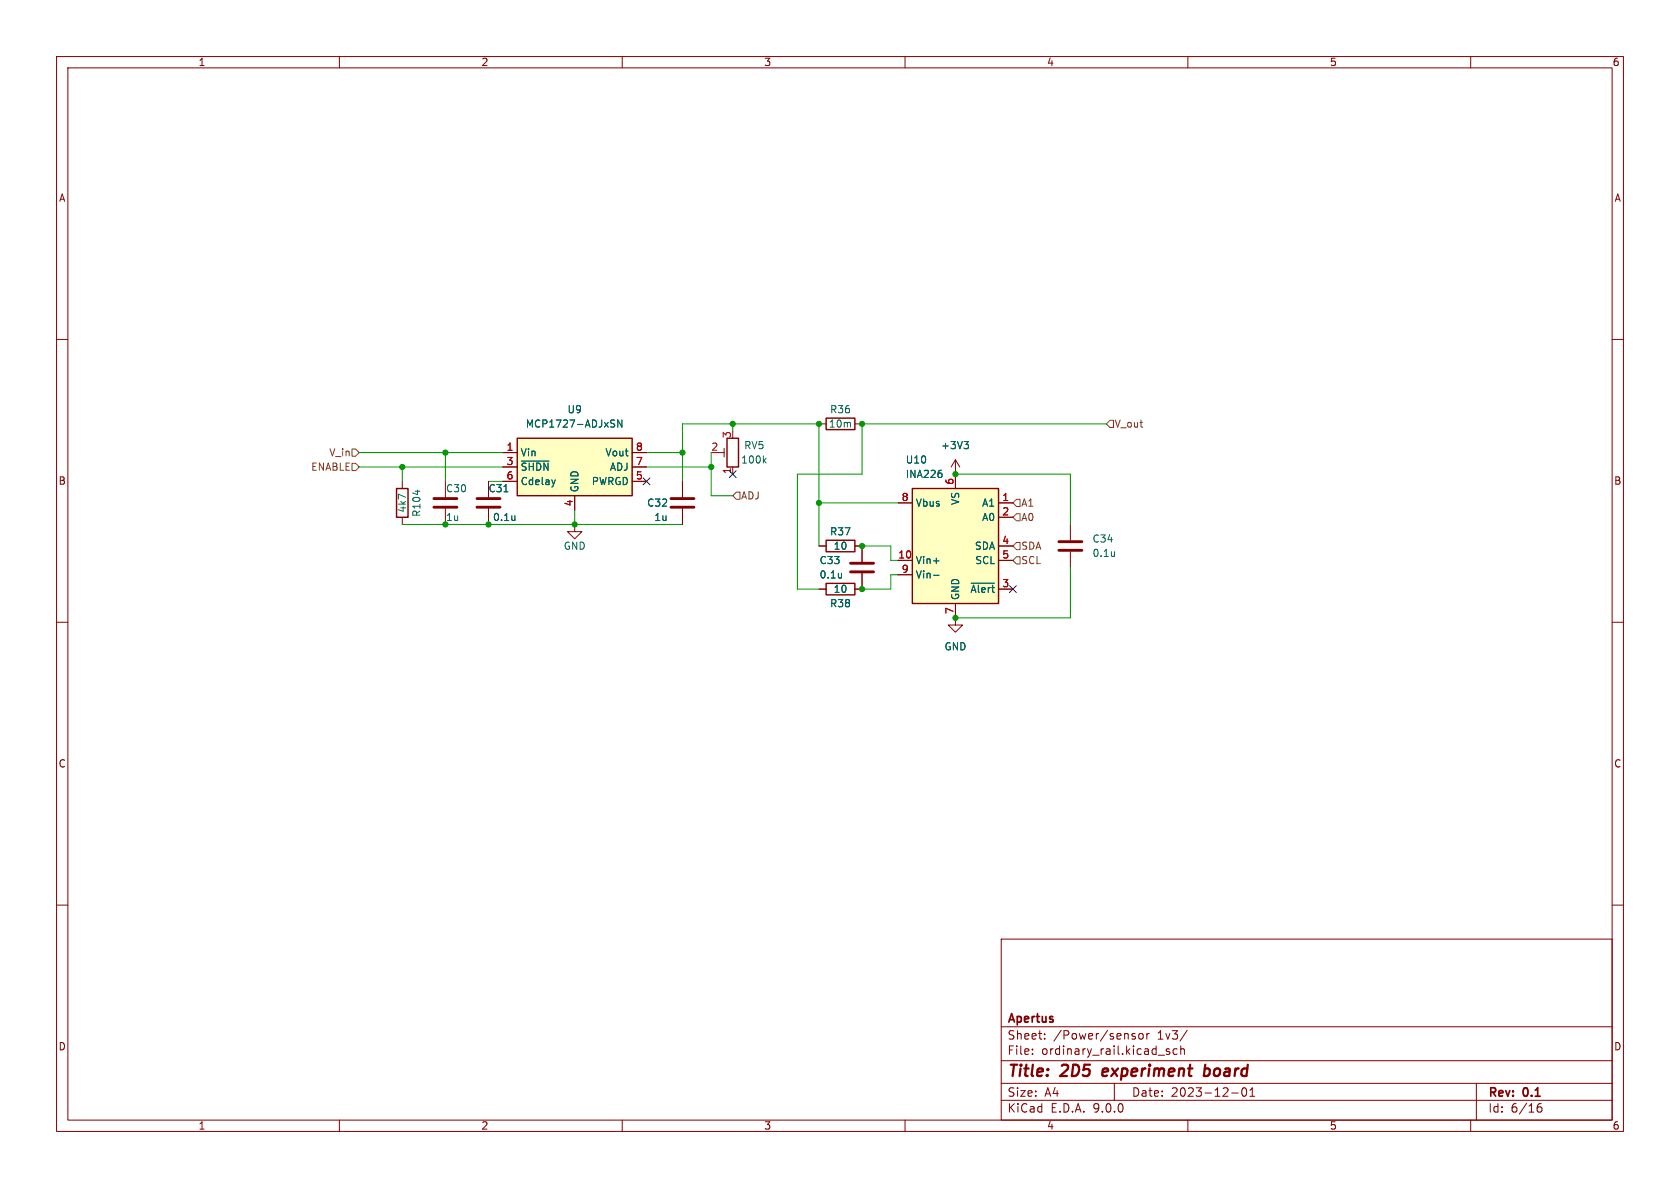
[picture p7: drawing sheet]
<svg xmlns="http://www.w3.org/2000/svg" width="297mm" height="210mm" viewBox="0 0 297 210" stroke-linecap="round" stroke-linejoin="round" font-family="sans-serif">
<g fill="none" stroke="#840000" stroke-width=".18">
<path d="M10 10h277v190h-277zM12 12h273v186h-273zM60 10v2M110 10v2M160 10v2M210 10v2M260 10v2M10 60h2M285 60h2M71.1 85.1v1.3M71.1 91.4v1.3M78.7 85.1v2.8"/>
<path d="M78.7 89.9v2.8M86.4 85.1v2.8M86.4 89.9v2.8M120.6 85.1v2.8M120.6 89.9v2.8M189.2 92.7v2.8M189.2 97.5v2.8M10 110h2M168.9 109.2v1.3h1.3l-1.3 1.3-1.3-1.3h1.3M285 110h2M10 160h2M177 166h108v32h-108z"/>
<path d="M285 160h2M60 198v2M110 198v2M160 198v2M177 194.5h108M177 191.5h108M177 187.5h108M177 181.5h108M182.5 186.3v.1M182.5 185.5v.1M184.7 183.6v.1M184.7 182.8v.1"/>
<path d="M197 191.5v3M200.2 183.1l.5 .2v.1v.2l-.5 .1M200.2 182.8h.5M201.5 182.8l.3-.1 .3 .3v.4l-.3 .3-.3-.1-.2-.2v-.4zM202.7 182.7v1M203.2 182.7l-.3 .1-.2 .2M206.7 185.5l-.3-.1-.2 .2v.2l.5 .2v.3h-.5M208.1 185.5l-.4-.1-.3 .3v.4l.1 .2h.6M208.7 185.5l.3-.1 .3 .1 .1 .9M208.7 184.9v1.5M209.9 182.1l-1.3 2M210 198v2"/>
<path d="M217.7 193.2h1.2M219.7 192.4l.2-.1a.81 .81 0 0 1 .6 .6 .81 .81 0 0 1-.3 .8l-.2 .1a.81 .81 0 0 1-.3-1.4zM221 193.8h.8M221 192.7l.4-.4v1.5M260 198v2M261 191.5v6.5M271.7 196l.3-.3h.5l.1 .3v.3l-.3 .3-.4-.1-.2-.2M272.5 195.1a.59 .59 0 0 0-.8 .6"/>
</g>
<path d="M195.1 189l-.2 .9 .2 .3M195.9 189.4l-1 .1M213 189l.2-.1 .5 .1M213.1 188.2l-.3 2M213.7 190a.66 .66 0 0 1-.9 .1" fill="none" stroke="#840000" stroke-width=".4"/>
<path d="M76.7 89.7h4.1M76.7 88.1h4.1M84.3 89.7h4.1M84.3 88.1h4.1M118.6 89.7h4.1M118.6 88.1h4.1M187.2 95.8h4.1M187.2 97.3h4.1" fill="none" stroke="#840000" stroke-width=".51"/>
<path d="M73.8 86.7v.7M89.1 86.9h.7M91 91.2v.8M91 91.9v.1M197 97.5v.9M197 98.2v.1" fill="none" stroke="#006464" stroke-width=".18"/>
<path d="M70.1 86.4h2v5h-2z" fill="none" stroke="#840000" stroke-width=".25"/>
<path d="M161.3 86.4h15.2v20.3h-15.2z" fill="#ffffc2"/>
<path d="M128.5 77.5h2.1v5.1h-2.1zM146 73.9h5.1v2h-5.1zM146 95.5h5.1v2h-5.1zM161.3 86.4h15.2v20.3h-15.2zM146 103.1h5.1v2.1h-5.1z" fill="none" stroke="#840000" stroke-width=".25"/>
<g fill="none" stroke="#840000" stroke-width=".18">
<path d="M128 79.2v1.6M144.8 74.9h1.2M151.1 74.9h1.3M101.6 92.7v1.3h1.3l-1.3 1.3-1.3-1.3h1.3M127 80h1M129.5 82.6v1.2M144.8 96.5h1.2M151.1 96.5h1.3v2.8M158.7 88.9h2.6M158.7 99.1h2.6M168.9 81.3v5.1M168.9 81.3l-.8 1.3"/>
<path d="M168.9 81.3l.8 1.3M176.5 88.9h2.6M176.5 99.1h2.6M176.5 91.4h2.6M176.5 96.5h2.6M144.8 104.1h1.2M152.4 101.3v2.8h-1.3M158.7 101.6h2.6M168.9 106.7v2.5M176.5 104.1h2.6"/>
</g>
<path d="M170.4 78h.8l-.4 .5M171 78.5l.2 .3v.3l-.2 .2M135.1 81.4l.3 .5M135.4 81l-.4 .5M165 99.2h1M166.4 83.7l.1 .2-.1 .4M148.8 101.3v.9M148.8 102.1h-.1M165 101.7h1M171.7 103.1h4.1" fill="none" stroke="#006464" stroke-width=".18"/>
<path d="M150.4 99.6h4M150.4 101.1h4" fill="none" stroke="#840000" stroke-width=".51"/>
<path d="M91.4 77.5h20.4v10.1h-20.4z" fill="#ffffc2"/>
<path d="M91.4 77.5h20.4v10.1h-20.4z" fill="none" stroke="#840000" stroke-width=".25"/>
<g fill="none" stroke="#840000" stroke-width=".18">
<path d="M86.4 85.1v2.8M86.4 89.9v2.8M88.9 85.1h2.5M88.9 80h2.5M88.9 82.6h2.5M101.6 87.6v2.6M111.8 85.1h2.5M111.8 80h2.5M111.8 82.6h2.5M120.6 85.1v2.8M120.6 89.9v2.8M144.8 96.5h1.2"/>
<path d="M151.1 96.5h1.3v2.8M158.7 88.9h2.6M158.7 99.1h2.6M168.9 83.8v2.6M176.5 96.5h2.6M176.5 88.9h2.6M176.5 99.1h2.6M176.5 91.4h2.6M144.8 104.1h1.2M152.4 101.3v2.8h-1.3M158.7 101.6h2.6M168.9 106.7v2.5"/>
<path d="M176.5 104.1h2.6"/>
</g>
<g fill="none" stroke="#006464" stroke-width=".18">
<path d="M108.2 74.2l.5 .1M108.4 74.9l.3 .2-.3 .4M109.9 74.2v1.3l-.7-1.3v1.3M170.4 78h.8l-.4 .5M171 78.5l.2 .3v.3l-.2 .2M89.1 86.9h.7M91 91.2v.8M91 91.9v.1M92.2 81.5h4.9M98.2 84.8l-.3 .9M165 99.2h1M166.4 83.7l.1 .2-.1 .4"/>
<path d="M148.8 101.3v.9M148.8 102.1h-.1M165 101.7h1M171.7 103.1h4.1"/>
</g>
<path d="M62.2 79.4h.7l.6 .6-.6 .6h-.7zM196.2 74.3h.6v1.3h-.6l-.6-.7zM62.2 81.9h.7l.6 .7-.6 .6h-.7zM130.2 87h.6v1.3h-.6l-.7-.7zM179.7 90.8h.6v1.3h-.6l-.6-.7zM179.7 88.3h.6v1.2h-.6l-.6-.6zM179.7 95.9h.6v1.3h-.6l-.6-.7zM179.7 98.4h.6v1.3h-.6l-.6-.6z" fill="none" stroke="#725600" stroke-width=".18"/>
<g fill="none" stroke="#009600" stroke-width=".18">
<path d="M129.5 74.9v1.3M195.6 74.9h-43.2v8.9h-11.4v20.3h3.8M63.5 82.6h25.4M63.5 80h25.4M71.1 92.7h49.5M71.1 82.6v2.5M78.7 80v5.1M86.4 85.1h2.5M101.6 90.2v2.5M114.3 82.6h11.4M114.3 80h6.3M120.6 85.1v-10.2h24.2v21.6"/>
<path d="M125.7 80v7.6h3.8M144.8 88.9h13.9M152.4 96.5h5.1v2.6h1.2M168.9 83.8h20.3v8.9M158.7 101.6h-1.2v2.5h-5.1M189.2 100.3v8.9h-20.3"/>
</g>
<path d="M113.7 84.5l1.2 1.2M114.9 84.5l-1.2 1.2M128.9 83.2l1.2 1.2M130.1 83.2l-1.2 1.2M178.5 103.5l1.2 1.2M179.7 103.5l-1.2 1.2" fill="none" stroke="#000084" stroke-width=".18"/>
<g fill="#009600" stroke="#009600" stroke-width=".18">
<circle cx="78.7" cy="80" r=".46"/>
<circle cx="78.7" cy="92.7" r=".46"/>
<circle cx="120.6" cy="80" r=".46"/>
<circle cx="101.6" cy="92.7" r=".46"/>
<circle cx="125.7" cy="82.6" r=".46"/>
<circle cx="71.1" cy="82.6" r=".46"/>
<circle cx="86.4" cy="92.7" r=".46"/>
<circle cx="152.4" cy="74.9" r=".46"/>
<circle cx="144.8" cy="74.9" r=".46"/>
<circle cx="152.4" cy="104.1" r=".46"/>
<circle cx="129.5" cy="74.9" r=".46"/>
<circle cx="168.9" cy="83.8" r=".46"/>
<circle cx="152.4" cy="96.5" r=".46"/>
<circle cx="168.9" cy="109.2" r=".46"/>
<circle cx="144.8" cy="88.9" r=".46"/>
</g>
<g font-size="2.8" fill="#840000">
<text x="178" y="190.9">Title:</text>
<text x="187.7" y="190.9">2D5</text>
<text x="195.8" y="190.9">experiment</text>
<text x="214.5" y="190.9">board</text>
</g>
<g font-size="2.1" fill="#840000">
<text x="178" y="184">Sheet:</text>
<text x="178" y="181.2">Apertus</text>
<text x="186.2" y="184">/Power/sensor</text>
<text x="204.7" y="184">1v3/</text>
<text x="178" y="186.7">File:</text>
<text x="184.1" y="186.7">ordinary_rail.kicad_sch</text>
<text x="178" y="196.9">KiCad</text>
<text x="178" y="194.1">Size:</text>
<text x="184.7" y="194.1">A4</text>
<text x="185.7" y="196.9">E.D.A.</text>
<text x="193.3" y="196.9">9.0.0</text>
<text x="200" y="194.1">Date:</text>
<text x="207" y="194.1">2023-12-01</text>
<text x="263" y="194.3">Rev:</text>
<text x="263" y="196.9">Id:</text>
<text x="267.1" y="196.9">6/16</text>
<text x="269.4" y="194.3">0.1</text>
</g>
<g font-size="1.8" fill="#840000">
<text x="35" y="11.9">1</text>
<text x="85" y="11.9">2</text>
<text x="135" y="11.9">3</text>
<text x="185" y="11.9">4</text>
<text x="235" y="11.9">5</text>
<text x="285" y="11.9">6</text>
<text x="10.3" y="35.9">A</text>
<text x="285.3" y="35.9">A</text>
<text x="10.3" y="85.9">B</text>
<text x="285.3" y="85.9">B</text>
<text x="10.3" y="135.9">C</text>
<text x="285.3" y="135.9">C</text>
<text x="10.3" y="185.9">D</text>
<text x="285.3" y="185.9">D</text>
<text x="35" y="199.9">1</text>
<text x="85" y="199.9">2</text>
<text x="135" y="199.9">3</text>
<text x="185" y="199.9">4</text>
<text x="235" y="199.9">5</text>
<text x="285" y="199.9">6</text>
</g>
<g font-size="1.8" fill="#006464">
<text x="92.9" y="75.8">MCP1727-ADJxSN</text>
<text x="100.2" y="73.3">U9</text>
<text x="146.4" y="75.8">10m</text>
<text x="146.6" y="73.3">R36</text>
<text x="91.9" y="80.9">Vin</text>
<text x="91.9" y="83.4">~{SHDN}</text>
<text x="106.9" y="80.9">Vout</text>
<text x="107.7" y="83.4">ADJ</text>
<text x="130.9" y="82.1">100k</text>
<text x="131.5" y="79.6">RV5</text>
<text x="160" y="82.1">U10</text>
<text x="166.3" y="79.6">+3V3</text>
<text x="78.7" y="87.2">C30</text>
<text x="86.3" y="87.2">C31</text>
<text x="91.9" y="86">Cdelay</text>
<text x="102.5" y="87.1" transform="rotate(-90 102.5 87.1)">GND</text>
<text x="104.5" y="86">PWRGD</text>
<text x="114.3" y="89.8">C32</text>
<text x="160" y="84.7">INA226</text>
<text x="161.8" y="89.8">Vbus</text>
<text x="169.8" y="89.4" transform="rotate(-90 169.8 89.4)">VS</text>
<text x="173.5" y="89.8">A1</text>
<text x="72" y="90.7" transform="rotate(-90 72 90.7)">4k7</text>
<text x="74.5" y="91.5" transform="rotate(-90 74.5 91.5)">R104</text>
<text x="78.7" y="92.3">1u</text>
<text x="87.1" y="92.3">0.1u</text>
<text x="115.6" y="92.3">1u</text>
<text x="146.6" y="94.8">R37</text>
<text x="173.5" y="92.3">A0</text>
<text x="99.6" y="97.4">GND</text>
<text x="144.8" y="99.9">C33</text>
<text x="147.3" y="97.4">10</text>
<text x="161.8" y="99.9">Vin+</text>
<text x="172.3" y="97.4">SDA</text>
<text x="172.3" y="99.9">SCL</text>
<text x="193" y="96.1">C34</text>
<text x="193" y="98.7">0.1u</text>
<text x="144.8" y="102.5">0.1u</text>
<text x="146.6" y="107.5">R38</text>
<text x="147.3" y="105">10</text>
<text x="161.8" y="102.5">Vin-</text>
<text x="169.8" y="106.2" transform="rotate(-90 169.8 106.2)">GND</text>
<text x="171.5" y="105">~{Alert}</text>
<text x="166.9" y="115.2">GND</text>
</g>
<g font-size="1.8" fill="#a90000">
<text x="129.3" y="77.5" transform="rotate(-90 129.3 77.5)">3</text>
<text x="89.5" y="79.8">1</text>
<text x="89.5" y="82.3">3</text>
<text x="112.3" y="79.8">8</text>
<text x="112.3" y="82.3">7</text>
<text x="125.7" y="79.8">2</text>
<text x="129.3" y="83.9" transform="rotate(-90 129.3 83.9)">1</text>
<text x="89.5" y="84.8">6</text>
<text x="101.3" y="89.6" transform="rotate(-90 101.3 89.6)">4</text>
<text x="112.3" y="84.8">5</text>
<text x="159.3" y="88.6">8</text>
<text x="168.7" y="85.8" transform="rotate(-90 168.7 85.8)">6</text>
<text x="177.1" y="88.6">1</text>
<text x="177.1" y="91.2">2</text>
<text x="158.7" y="98.8">10</text>
<text x="159.3" y="101.3">9</text>
<text x="177.1" y="96.3">4</text>
<text x="177.1" y="98.8">5</text>
<text x="177.1" y="103.9">3</text>
<text x="168.7" y="108.7" transform="rotate(-90 168.7 108.7)">7</text>
</g>
<g font-size="1.8" fill="#725600">
<text x="197" y="75.8">V_out</text>
<text x="54.9" y="83.4">ENABLE</text>
<text x="58.1" y="80.9">V_in</text>
<text x="130.9" y="88.5">ADJ</text>
<text x="180.4" y="89.8">A1</text>
<text x="180.4" y="92.3">A0</text>
<text x="180.4" y="97.4">SDA</text>
<text x="180.4" y="99.9">SCL</text>
</g>
</svg>
